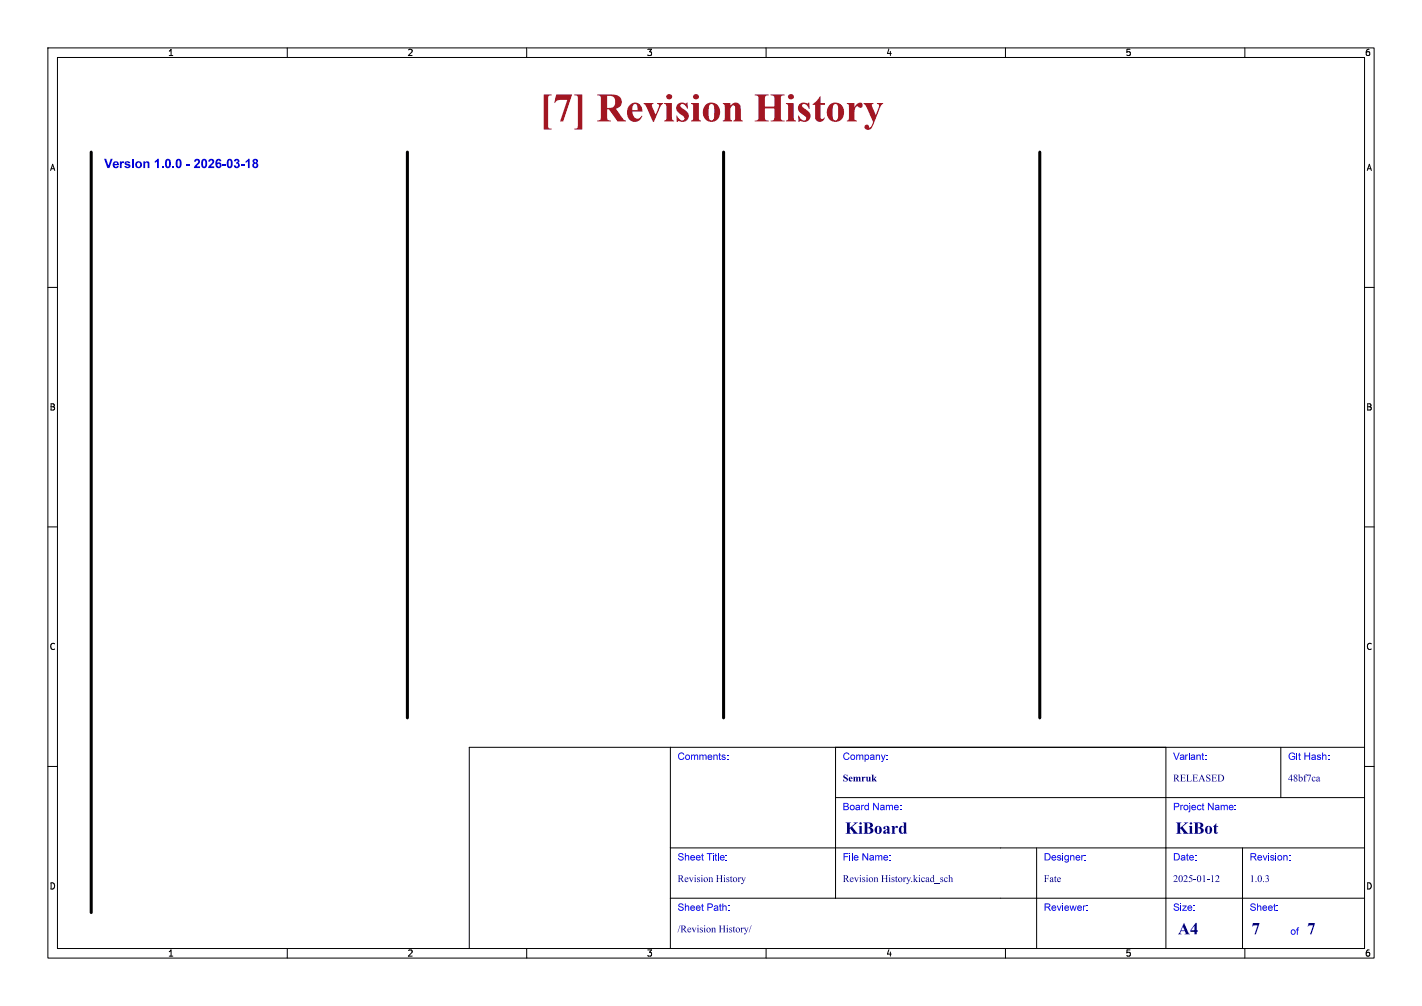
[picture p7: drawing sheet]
<svg xmlns="http://www.w3.org/2000/svg" width="297mm" height="210mm" viewBox="0 0 297 210" stroke-linecap="round" stroke-linejoin="round" font-family="sans-serif">
<g fill="none" stroke="#000" stroke-width=".21">
<path d="M10 10h277v190h-277zM12 12h273v186h-273zM60 10v2M110 10v2M160 10v2M210 10v2M260 10v2M10 60h2M285 60h2M10 110h2M285 110h2M140 156v42"/>
<path d="M174.5 156v31.5M243.5 156v42M267.5 156v10.5M285 156h-187v42M10 160h2M140 177h145M174.5 166.5h110.5M216.5 177v21M259.5 177v21M285 160h2M60 198v2M110 198v2"/>
<path d="M140 187.5h145M160 198v2M210 198v2M260 198v2"/>
</g>
<g fill="#0000c2">
<path d="M21.7 33.1h.5l.5 1.5 .4-1.5h.4l-.7 2h-.4z"/>
<path d="M23.7 33.9a.67 .67 0 0 1 .8-.2 .67 .67 0 0 1 .3 .8h-.9a.28 .28 0 0 0 .2 .3 .28 .28 0 0 0 .4-.1h.3a.68 .68 0 0 1-.8 .4 .68 .68 0 0 1-.5-.9h1a.28 .28 0 0 0-.3-.3 .28 .28 0 0 0-.3 .3h-.4z"/>
<path d="M25 33.7h.4v.2l.2-.2h.3l-.1 .4a.38 .38 0 0 0-.4 .1 .38 .38 0 0 0 0 .5v.4h-.4z"/>
<path d="M26.1 33.8l.7-.1 .4 .3h-.4a.23 .23 0 0 0-.2-.1 .23 .23 0 0 0-.2 .2h.1a.53 .53 0 0 1 .6 .3 .53 .53 0 0 1-.1 .6l-.5 .1-.4-.2-.1-.2 .3-.1 .3 .2 .3-.1-.6-.2a.39 .39 0 0 1-.2-.7z"/>
<path d="M27.6 33.1h.3v.4h-.3z"/>
<path d="M27.6 33.7h.3v1.4h-.3z"/>
<path d="M28.4 33.8a.73 .73 0 0 1 1.2 .2 .73 .73 0 0 1-.4 1.1 .73 .73 0 0 1-1-.7h.4a.38 .38 0 0 0 .5 .4 .38 .38 0 0 0 .2-.6 .34 .34 0 0 0-.5-.3 .34 .34 0 0 0-.2 .5h-.4z"/>
<path d="M29.9 33.7h.4v.2a.5 .5 0 0 1 .6-.2 .5 .5 0 0 1 .3 .5v.9h-.4v-.7a.32 .32 0 0 0-.3-.5 .32 .32 0 0 0-.2 .5v.7h-.4z"/>
<path d="M32.3 33.6l.6-.5h.3v2h-.4v-1.4l-.5 .3z"/>
<path d="M33.8 34.7h.4v.4h-.4z"/>
<path d="M34.7 33.3a.72 .72 0 0 1 .9 .1 .72 .72 0 0 1 .1 .8 .67 .67 0 0 1-.7 .9 .67 .67 0 0 1-.5-1h.3v.2a.29 .29 0 0 0 .1 .4 .29 .29 0 0 0 .4 0 .29 .29 0 0 0 0-.4v-.4a.29 .29 0 0 0 0-.4 .29 .29 0 0 0-.4 .1 .29 .29 0 0 0-.1 .3v.2h-.3z"/>
<path d="M36 34.7h.4v.4h-.4z"/>
<path d="M36.9 33.3a.72 .72 0 0 1 .9 .1 .72 .72 0 0 1 .1 .8 .67 .67 0 0 1-.7 .9 .67 .67 0 0 1-.5-1h.4v.2a.29 .29 0 0 0 0 .4 .29 .29 0 0 0 .4 0 .29 .29 0 0 0 0-.4v-.4a.29 .29 0 0 0 0-.4 .29 .29 0 0 0-.4 .1 .29 .29 0 0 0 0 .3v.2h-.4z"/>
<path d="M38.9 34.2h.8v.4h-.8z"/>
<path d="M40.7 33.3a.66 .66 0 0 1 1 .2 .66 .66 0 0 1-.4 .9l-.3 .3h.8v.4h-1.3l.1-.4a1.51 1.51 0 0 0 .7-1.2 .27 .27 0 0 0-.3 0 .27 .27 0 0 0-.1 .3l-.4-.1z"/>
<path d="M42.3 33.3a.72 .72 0 0 1 .8 .1 .72 .72 0 0 1 .2 .8 .67 .67 0 0 1-.7 .9 .67 .67 0 0 1-.6-1h.4v.2a.29 .29 0 0 0 .1 .4 .29 .29 0 0 0 .3 0 .29 .29 0 0 0 .1-.4v-.4a.29 .29 0 0 0-.1-.4 .29 .29 0 0 0-.4 .1 .29 .29 0 0 0 0 .3v.2h-.4z"/>
<path d="M43.7 33.3a.66 .66 0 0 1 1 .2 .66 .66 0 0 1-.4 .9l-.3 .3h.7v.4h-1.2l.1-.4a1.51 1.51 0 0 0 .7-1.2 .27 .27 0 0 0-.3 0 .27 .27 0 0 0-.1 .3l-.4-.1z"/>
<path d="M45.3 33.3l.3-.2 .4 .1 .2 .4-.3 .1a.31 .31 0 0 0-.5-.1 .31 .31 0 0 0 0 .4 .6 .6 0 0 1 .8 .3 .6 .6 0 0 1-.3 .8 .6 .6 0 0 1-.8-.4l-.1-.2h.4a.26 .26 0 0 0 .4 .2 .26 .26 0 0 0 0-.5 .26 .26 0 0 0-.4 .2h-.4v-.7z"/>
<path d="M46.5 34.2h.7v.4h-.7z"/>
<path d="M47.6 33.3a.72 .72 0 0 1 .9 .1 .72 .72 0 0 1 .1 .8 .67 .67 0 0 1-.7 .9 .67 .67 0 0 1-.5-1h.3v.2a.29 .29 0 0 0 .1 .4 .29 .29 0 0 0 .4 0 .29 .29 0 0 0 0-.4v-.4a.29 .29 0 0 0 0-.4 .29 .29 0 0 0-.4 .1 .29 .29 0 0 0-.1 .3v.2h-.3z"/>
<path d="M49 33.3a.51 .51 0 0 1 .8-.1 .51 .51 0 0 1-.1 .8 .61 .61 0 0 1 0 1.1 .61 .61 0 0 1-.9-.6h.4a.3 .3 0 0 0 .4 .2 .3 .3 0 0 0 .1-.4 .3 .3 0 0 0-.4-.1v-.3a.23 .23 0 0 0 .3-.2 .23 .23 0 0 0-.2-.3 .23 .23 0 0 0-.2 .3h-.3z"/>
<path d="M50.4 34.2h.7v.4h-.7z"/>
<path d="M51.3 33.6l.6-.5h.3v2h-.4v-1.4l-.5 .3z"/>
<path d="M52.9 33.3a.53 .53 0 0 1 .8-.1 .53 .53 0 0 1-.1 .8 .61 .61 0 0 1 0 1.1 .61 .61 0 0 1-.9-.6h.4a.27 .27 0 0 0 .4 .2 .27 .27 0 0 0 0-.4 .27 .27 0 0 0-.4 .2h-.4l.3-.5-.3-.3h.4a.23 .23 0 0 0 .3 .2 .23 .23 0 0 0 .1-.4 .23 .23 0 0 0-.4 .1l-.4 .1z"/>
</g>
<path d="M19 31.8v158.7M85.1 31.8v118.1M151.1 31.8v118.1M217.2 31.8v118.1" fill="none" stroke="#000" stroke-width=".63"/>
<text font-size="8.4" fill="#a21622" x="112.7" y="27.5">[7] RevisionHistory</text>
<g font-size="3.5" fill="#00007f">
<text x="176.5" y="175">KiBoard</text>
<text x="245.5" y="175">KiBot</text>
<text x="246" y="196">A4</text>
<text x="261.4" y="196">7</text>
<text x="273" y="196">7</text>
</g>
<g font-size="2.1" fill="#00f">
<text x="141.5" y="159.2">Comments:</text>
<text x="176" y="159.2">Company:</text>
<text x="245" y="159.2">Variant:</text>
<text x="269" y="159.2">Git Hash:</text>
<text x="176" y="169.7">Board Name:</text>
<text x="245" y="169.7">Project Name:</text>
<text x="141.5" y="180.2">Sheet Title:</text>
<text x="176" y="180.2">File Name:</text>
<text x="218" y="180.2">Designer:</text>
<text x="245" y="180.2">Date:</text>
<text x="261" y="180.2">Revision:</text>
<text x="141.5" y="190.7">Sheet Path:</text>
<text x="218" y="190.7">Reviewer:</text>
<text x="245" y="190.7">Size:</text>
<text x="261" y="190.7">Sheet:</text>
<text x="269.5" y="195.7">of</text>
</g>
<g font-size="2.1" fill="#00007f">
<text x="176" y="163.7">Semruk</text>
<text x="245" y="163.7">RELEASED</text>
<text x="269" y="163.7">48bf7ca</text>
<text x="141.5" y="184.7">RevisionHistory</text>
<text x="176" y="184.7">RevisionHistory.kicad_sch</text>
<text x="218" y="184.7">Fate</text>
<text x="245" y="184.7">2025-01-12</text>
<text x="261" y="184.7">1.0.3</text>
<text x="141.5" y="195.2">/RevisionHistory/</text>
</g>
<g font-size="1.8">
<text x="35" y="11.9">1</text>
<text x="85" y="11.9">2</text>
<text x="135" y="11.9">3</text>
<text x="185" y="11.9">4</text>
<text x="235" y="11.9">5</text>
<text x="285" y="11.9">6</text>
<text x="10.3" y="35.9">A</text>
<text x="285.3" y="35.9">A</text>
<text x="10.3" y="85.9">B</text>
<text x="285.3" y="85.9">B</text>
<text x="10.3" y="135.9">C</text>
<text x="285.3" y="135.9">C</text>
<text x="10.3" y="185.9">D</text>
<text x="285.3" y="185.9">D</text>
<text x="35" y="199.9">1</text>
<text x="85" y="199.9">2</text>
<text x="135" y="199.9">3</text>
<text x="185" y="199.9">4</text>
<text x="235" y="199.9">5</text>
<text x="285" y="199.9">6</text>
</g>
</svg>
